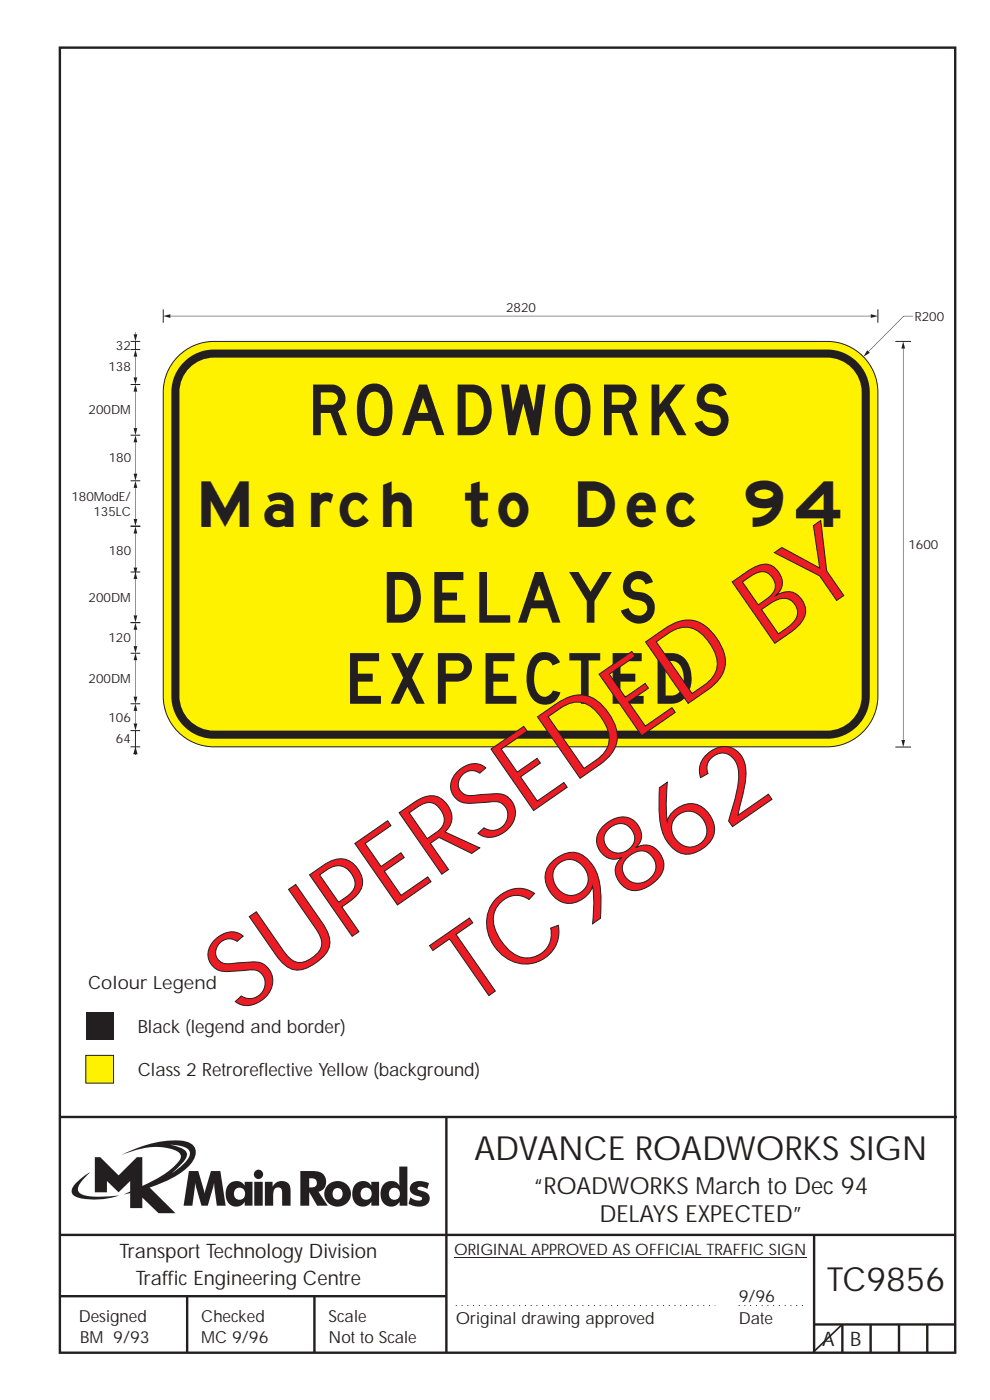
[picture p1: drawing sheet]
<svg xmlns="http://www.w3.org/2000/svg" width="210mm" height="297mm" viewBox="0 0 210 297" stroke-linecap="round" stroke-linejoin="round" font-family="sans-serif">
<g fill="none" stroke="#231f20" stroke-width=".51">
<path d="M12.7 10.1h189.9v276.9h-189.9zM12.7 237h190.3M94.7 236.9v50.1M12.7 262h190M12.7 275h82M39.7 275v12M66.7 275v12M172.7 262v25M172.7 281h30M178.7 281v6M184.7 281v6M190.7 281v6"/>
<path d="M196.7 281v6"/>
</g>
<path d="M96.7 277h55M156.7 277h14" fill="none" stroke="#231f20" stroke-width=".21" stroke-dasharray=".2 1" stroke-linecap="butt"/>
<path d="M18.2 223.9h5.9v5.9h-5.9z" fill-rule="evenodd" fill="#fff200" stroke="#231f20" stroke-width=".21"/>
<g fill="#231f20">
<path d="M18.2 214.8h5.9v5.9h-5.9z" fill-rule="evenodd"/>
<path d="M36.1 242.9a5.8 5.8 0 0 1 3.9 1 1.58 1.58 0 0 1-.2 2.1l-1.1 1.2-2.3 1.7 .9-.8a6.5 6.5 0 0 0 2.4-3.2 2.43 2.43 0 0 0-2.3-1.7zM20.1 245.5v7.5h2.6v-2.4l2.5 2.4 2.4-2.4v2.2l-1.3 .6 1.3-.3v3.2h2.6v-2.2l3.4 3.3h3.6l-5.5-5.4a20.1 20.1 0 0 0 8.7-5 3.1 3.1 0 0 0 .8-3.8 3.8 3.8 0 0 0-3.1-1.2 25.1 25.1 0 0 0-12.4 3.1 16.1 16.1 0 0 1 11.1-1.2 1.56 1.56 0 0 1 1.5 2 17.9 17.9 0 0 1-8.1 5.7v-6.1h-1.2l-3.8 3.9-3.9-3.9zM16.2 250.9a1.82 1.82 0 0 0-.6 2.7 9.9 9.9 0 0 0 5.8 .9l1.9-.3 2-.6a22.2 22.2 0 0 1-7.7-.1 1.33 1.33 0 0 1-.8-2.2l1-1.2 1.3-1.4-1.4 .9zM65.6 250a1.13 1.13 0 0 1 1.2 .2 1.13 1.13 0 0 1 .4 1.2 1.26 1.26 0 0 1-1.6 .5zM63.7 248.5v7.3h1.9v-2.9l1.7 2.9h2.2l-2-3a2.25 2.25 0 0 0 1.6-2.6 2.25 2.25 0 0 0-2.6-1.7zM68.9 253.3a2.8 2.8 0 0 0 5.6 0 2.8 2.8 0 0 0-5.6 0zM71 252.3a1.15 1.15 0 0 1 1.7 1 1.15 1.15 0 0 1-1.7 1 1.46 1.46 0 0 1 0-2zM75.5 251.1a3.2 3.2 0 0 0 .4 4.7 2.13 2.13 0 0 0 2.9-.8v.8h1.6v-5.1h-1.6v.9a2.07 2.07 0 0 0-3.3-.5zM76.9 252.2a1.23 1.23 0 0 1 1.7 .3 1.23 1.23 0 0 1-.2 1.7 1.23 1.23 0 0 1-1.7-.1 1.55 1.55 0 0 1 .2-1.9zM84.7 247.5l.1 4.1a2.16 2.16 0 0 0-2.4-1 2.16 2.16 0 0 0-1.6 2 2.52 2.52 0 0 0 2.7 3.4 2.11 2.11 0 0 0 1.3-1v.8h1.6v-8.3zM82.9 252.2a1.24 1.24 0 0 1 1.9 1.1 1.24 1.24 0 0 1-1.9 1 1.47 1.47 0 0 1 0-2.1zM87.5 251a1.52 1.52 0 0 0-.5 1.7 1.52 1.52 0 0 0 1.5 1 .82 .82 0 0 1 1 .8 2.07 2.07 0 0 1-2.5-.5l-.3 1.4a3.8 3.8 0 0 0 3.9 .1 1.56 1.56 0 0 0 .5-1.7 1.56 1.56 0 0 0-1.4-1.1 1.25 1.25 0 0 1-1.1-.6 1.21 1.21 0 0 1 1.7-.1l.3 .3 .4-1.3a3.7 3.7 0 0 0-3.5 0zM40.1 248.5l-1.2 7.3h1.9l.6-4.8 1.3 4.8h1.4l1.3-4.8 .6 4.8h1.9l-1.2-7.3h-1.9l-1.4 4.7-1.3-4.7zM48.7 251.1a3.2 3.2 0 0 0 .4 4.7 2.13 2.13 0 0 0 2.8-.8v.8h1.7v-5.1h-1.7v.9a2.07 2.07 0 0 0-3.2-.5zM50.1 252.2a1.23 1.23 0 0 1 1.6 .3 1.23 1.23 0 0 1-.2 1.7 1.23 1.23 0 0 1-1.7-.1 1.55 1.55 0 0 1 .3-1.9zM53.9 250.7v5.1h1.8v-5.1zM53.8 249.2a1 1 0 0 0 2 0 1 1 0 0 0-2 0zM56.2 250.7v5.1h1.7a5.4 5.4 0 0 1 .4-3.6 .91 .91 0 0 1 1.1-.2 .91 .91 0 0 1 .4 1.1v2.7h1.8v-2.9a2 2 0 0 0-1.3-2.3 2 2 0 0 0-2.5 1.2v-1.1z" fill-rule="evenodd"/>
</g>
<path d="M96.3 266.7h74.7" fill="none" stroke="#231f20" stroke-width=".21"/>
<path d="M34.6 67.1l1.5-.4v.7zM36.2 67l148.5 .1zM184.7 66.7l1.5 .4-1.5 .3z" fill="#231f20"/>
<path d="M34.6 65.6v2.9" fill="none" stroke="#231f20" stroke-width=".21"/>
<path d="M38.3 75.2a10.7 10.7 0 0 1 7.1-2.8h130.1a10.8 10.8 0 0 1 10.7 10.8v64.5a10.8 10.8 0 0 1-10.7 10.8h-130.1a10.8 10.8 0 0 1-10.8-10.8v-64.5a10.7 10.7 0 0 1 3.7-8z" fill-rule="evenodd" fill="#fff200" stroke="#231f20" stroke-width=".21"/>
<path d="M39 76.8a9 9 0 0 1 6.4-2.6h130.1a9.1 9.1 0 0 1 9 9v64.5a9.1 9.1 0 0 1-9 9h-130.1a9.1 9.1 0 0 1-9.1-9v-64.5a9 9 0 0 1 2.7-6.4z" fill-rule="evenodd" fill="#231f20"/>
<path d="M40.6 77.7a7.3 7.3 0 0 1 4.8-1.8h130.1a7.3 7.3 0 0 1 7.3 7.3v64.5a7.3 7.3 0 0 1-7.3 7.3h-130.1a7.3 7.3 0 0 1-7.3-7.3v-64.5a7.3 7.3 0 0 1 2.5-5.5z" fill-rule="evenodd" fill="#fff200"/>
<path d="M186.2 65.6v2.9M189.9 72.4h3.4" fill="none" stroke="#231f20" stroke-width=".21"/>
<g fill="#231f20">
<path d="M191.6 72.4l.4 1.5h-.8zM191.5 74l.1 83zM191.2 157h.8l-.4 1.5z"/>
<path d="M184 74.3l.5 .6-1.3 .8zM191.7 67l-7.4 7.6zM191.7 67l2 .1z"/>
</g>
<path d="M189.9 158.5h3.4" fill="none" stroke="#231f20" stroke-width=".21"/>
<path d="M28.7 70.5l.1 .4zM28.3 70.9h.8l-.4 1.5z" fill="#231f20"/>
<path d="M28.7 72.4v1.8" fill="none" stroke="#231f20" stroke-width=".21"/>
<path d="M28.7 149.3l.4 1.5h-.8zM28.7 150.9l.1 2.6zM28.3 153.5h.8l-.4 1.5z" fill="#231f20"/>
<path d="M28.7 155v3.5" fill="none" stroke="#231f20" stroke-width=".21"/>
<g fill="#231f20">
<path d="M28.7 111.7l.4 1.5h-.8zM28.7 113.2l.1 7.2zM28.3 120.4h.8l-.4 1.5z"/>
<path d="M28.7 132.1l.4 1.5h-.8zM28.7 133.7l.1 3.4zM28.3 137.1h.8l-.4 1.5z"/>
<path d="M28.7 92.3l.4 1.5h-.8zM28.7 93.9l.1 6.6zM28.3 100.5h.8l-.4 1.5z"/>
<path d="M28.7 74.2l.4 1.5h-.8zM28.7 75.7l.1 4.3zM28.3 80.1h.8l-.4 1.5z"/>
<path d="M28.7 81.6l.4 1.5h-.8zM28.7 83.1l.1 7.7zM28.3 90.8h.8l-.4 1.5z"/>
<path d="M28.7 102l.4 1.5h-.8zM28.7 103.5l.1 6.6zM28.3 110.1h.8l-.4 1.5z"/>
<path d="M28.7 121.3l.4 1.5h-.8zM28.7 122.9l.1 7.6zM28.3 130.6h.8l-.4 1.5z"/>
<path d="M28.7 138.6l.4 1.5h-.8zM28.7 140.1l.1 7.7zM28.3 147.8h.8l-.4 1.5z"/>
</g>
<g fill="none" stroke="#231f20" stroke-width=".21">
<path d="M27.7 72.4h2M27.7 74.2h2M27.7 81.6h2M27.7 92.3h2M27.7 111.6h2M27.7 111.7h2M27.7 102h2M27.7 132.1h2M27.7 121.4h2M27.7 138.6h2M27.7 158.5h2M27.7 155h2"/>
<path d="M27.7 149.3h2M28.7 158.5v1.6"/>
</g>
<path d="M28.7 158.4l.5 1.6h-.9z" fill="#231f20"/>
<path d="M178.6 281l-6 5.8" fill="none" stroke="#231f20" stroke-width=".35"/>
<g font-size="22.4" fill="#ed1c24">
<text x="50.8" y="215.2" transform="rotate(-35 50.8 215.2)">SUPERSEDED BY</text>
<text x="99.7" y="214" transform="rotate(-35 99.7 214)">TC9862</text>
</g>
<g font-size="10.8" fill="#231f20">
<text x="66.4" y="92.3">ROADWORKS</text>
<text x="82.1" y="132.1">DELAYS</text>
<text x="74.3" y="149.3">EXPECTED</text>
</g>
<g font-size="9.7" fill="#231f20">
<text x="42.7" y="111.7">March</text>
<text x="98.7" y="111.7">to</text>
<text x="122.6" y="111.7">Dec</text>
<text x="158.2" y="111.7">94</text>
</g>
<g font-size="7.1" fill="#231f20">
<text x="100.6" y="246">ADVANCE ROADWORKS SIGN</text>
<text x="175.4" y="274">TC9856</text>
</g>
<g font-size="5" fill="#231f20">
<text x="113.2" y="253.2">“ROADWORKS March to Dec 94</text>
<text x="127.2" y="259.2">DELAYS EXPECTED”</text>
</g>
<g font-size="4.2" fill="#231f20">
<text x="25.4" y="267">Transport Technology Division</text>
<text x="28.8" y="272.6">Traffic Engineering Centre</text>
<text x="174.4" y="285.6">A</text>
<text x="180.3" y="285.6">B</text>
</g>
<g font-size="3.9" fill="#231f20">
<text x="18.7" y="209.8">Colour Legend</text>
<text x="29.2" y="219.2">Black (legend and border)</text>
<text x="29.2" y="228.2">Class 2 Retroreflective Yellow (background)</text>
</g>
<g font-size="3.5" fill="#231f20">
<text x="16.7" y="280.4">Designed</text>
<text x="42.7" y="280.4">Checked</text>
<text x="69.7" y="280.4">Scale</text>
<text x="96.7" y="281">Original drawing approved</text>
<text x="156.7" y="276.3">9/96</text>
<text x="156.7" y="281">Date</text>
<text x="17" y="284.8">BM 9/93</text>
<text x="42.7" y="284.8">MC 9/96</text>
<text x="69.7" y="285">Not to Scale</text>
</g>
<text font-size="3.4" fill="#231f20" x="96.3" y="266.3">ORIGINAL APPROVED AS OFFICIAL TRAFFIC SIGN</text>
<g font-size="2.7" fill="#231f20">
<text x="107.4" y="66.2">2820</text>
<text x="194.1" y="68">R200</text>
<text x="24.6" y="74.2">32</text>
<text x="23" y="78.8">138</text>
<text x="18.8" y="87.9">200DM</text>
<text x="23.1" y="98.1">180</text>
<text x="15.2" y="106.2">180ModE/</text>
<text x="19.8" y="109.4">135LC</text>
<text x="23.1" y="117.7">180</text>
<text x="192.7" y="116.4">1600</text>
<text x="18.8" y="127.7">200DM</text>
<text x="23" y="136.3">120</text>
<text x="18.8" y="144.9">200DM</text>
<text x="23" y="153.1">106</text>
<text x="24.6" y="157.7">64</text>
</g>
</svg>
